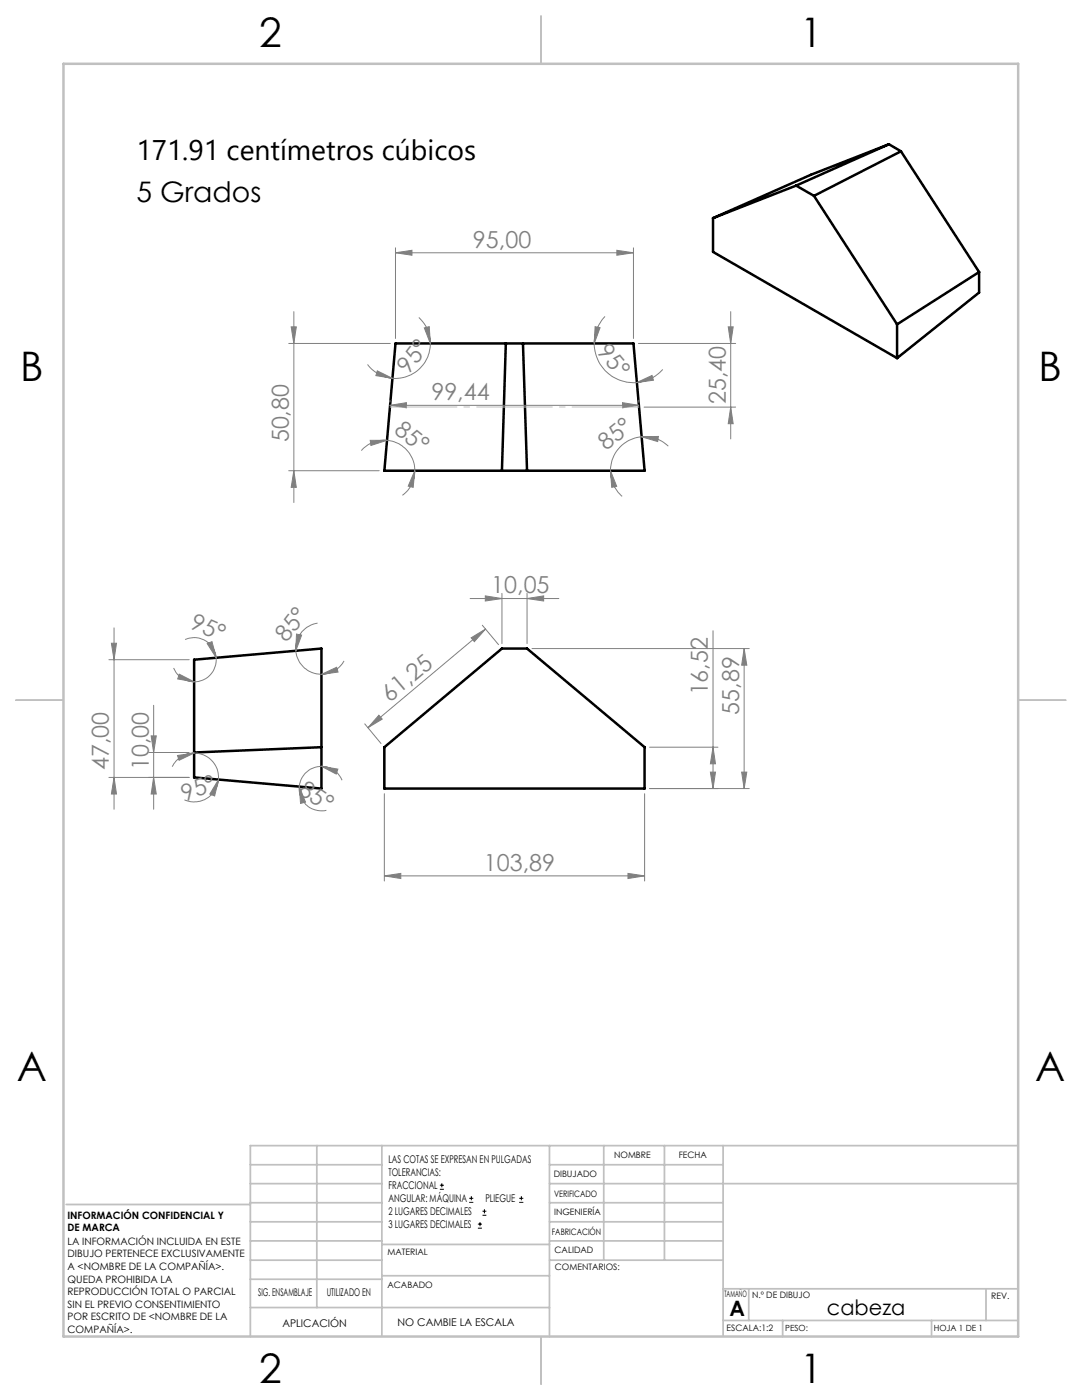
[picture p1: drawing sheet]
<svg xmlns="http://www.w3.org/2000/svg" width="216mm" height="279mm" viewBox="0 0 216 279" stroke-linecap="round" stroke-linejoin="round" font-family="sans-serif">
<g fill="none" stroke="#000" stroke-width=".5">
<path d="M158.9 37l-16.6 6.5M158.9 37l3.5 2.1M162.4 39.1l16.6 25.6M177.4 28.8l-18.5 8.2M177.4 28.8l2.4 1.4M177.4 28.8l-15.6 6.1-19.5 8.6M179.8 30.2l-17.4 8.9M179.8 30.2l15.6 24.1M142.3 43.5v6.8l36.7 21.2M195.4 54.3l-16.4 10.4M195.4 54.3v4.1l-16.4 13.1M78.9 68.5h47.5l2.2 25.4h-51.9z"/>
<path d="M100.9 68.5l-.7 25.4M104.4 68.5l.8 25.4M179 64.7v6.8M38.7 131.7l25.4-2.3v28l-25.4-2.2zM64.1 149.1l-25.4 1.1M76.7 149.1l23.5-19.7h5l23.4 19.7v8.3h-51.9z"/>
</g>
<g fill="none" stroke="#000" stroke-width=".2">
<path d="M87.8 237.3h.8M87.8 236.5h.8M88.2 236.1v.9M93.6 240h.8M93.6 239.1h.8M94.1 238.7v.8M103.6 240h.8M103.6 239.1h.8M104 238.7v.8M95.4 245.1h.8M95.4 244.3h.8M95.8 243.9v.8"/>
<path d="M96.3 242.5h.7M96.3 241.7h.7M96.7 241.3v.8"/>
</g>
<g fill="none" stroke="#808080" stroke-width=".2">
<path d="M78.9 50.4l3.3-.4v.9zM78.9 49.5v18.1M78.9 50.4h47.5M123.1 50l3.3 .4-3.3 .5zM126.4 49.5v18.1M57.6 68.5h20.3M58.1 65.2h1l-.5 3.3zM58.6 62.2v38.1M73.3 72.7a7 7 0 0 0 5 2.8M75.3 74l3 1.5-3.3-.5zM77.8 79.9v.4M83.6 63.4a7 7 0 0 1 2.3 5.1"/>
<path d="M84.7 65.4l1-.2 .2 3.3zM85.9 68.5a7 7 0 0 1-7.6 7M118.6 68.5a7.9 7.9 0 0 0 8.5 7.8M118.7 65.2l1 .2-1.1 3.1zM120.7 63.1l-.3 .4a8 8 0 0 0-1.8 5M127.1 76.3l3-1.4 .3 1zM127.4 68.5h19.4M127.5 79.9v.4M132.3 73.7l-.3 .3a7.4 7.4 0 0 1-4.9 2.3M145.3 65.2h1l-.5 3.3zM145.8 62.2v25.4M57.6 93.9h18.1"/>
<path d="M58.6 93.9l.5 3.4h-1zM73.9 87.9h3.3l-3.2 1zM77.2 87.9a6.1 6.1 0 0 1 5.6 6M77.2 87.9a5.9 5.9 0 0 0-5.1 2M77.8 80.9l3.3-.5v1zM77.8 80.9h49.7M82.8 93.9l-.4 3.4-.9-.3zM82.8 93.9a6 6 0 0 1-2.5 4.9M121.8 93.9l1.2 3.1-.9 .3zM121.8 93.9a6.7 6.7 0 0 0 2.3 5.2M124.2 80.4l3.3 .5-3.3 .5zM128 87.2l3.4-.1-.2 1z"/>
<path d="M128 87.2a6.8 6.8 0 0 0-6.2 6.7M128 87.2a6.7 6.7 0 0 1 5.3 1.8M128.5 81.2h18.3M145.8 81.2l.5 3.4h-1zM93.8 119.5h17.7M96.8 118.9l3.4 .6-3.4 .4zM100.2 118.4v10M105.2 119.5l3.3-.6v1zM105.2 118.4v10M21.7 131.7h16M22.2 128.4h1l-.4 3.3zM22.8 125.3v36.2"/>
<path d="M34.6 133.3a4.4 4.4 0 0 0 4.1 2.8M35.8 134.5l2.9 1.6-3.2-.6zM36.9 127.6a4.4 4.4 0 0 1 6.2 3.7M41.3 128.4l1-.3 .8 3.2zM43.1 131.3a4.4 4.4 0 0 1-4.4 4.8M59 129.9a5.2 5.2 0 0 0 5.1 4.7M59.2 126.5l1 .3-1.2 3.1zM63.4 124.4a5.2 5.2 0 0 0-4.4 5.5M64.1 134.6l3.1-1.4 .3 .9zM68.7 131.9a5.2 5.2 0 0 1-4.6 2.7M94 127.3l2.9-1.7-2.2 2.5zM96.2 124.8l3.3 3.9"/>
<path d="M96.9 125.6l-23.5 19.6M106.2 129.4h43.3M142.3 125.9v31.5M148.5 129.4l.5 3.4h-1zM148.5 129.4v28M21.7 155.2h16M22.8 155.2l.4 3.3h-1zM29.7 150.2h8M30.2 146.9h1l-.5 3.3zM30.7 155.2l.5 3.3h-1zM30.7 140.8v20.7M35.4 150.8l3.3-.5-3 1.4z"/>
<path d="M38.7 150.3a4.9 4.9 0 0 1 4.9 5.3M38.7 150.3a5 5 0 0 0-4.3 2.7M43.6 155.6l-.8 3.3-.9-.4zM43.6 155.6a4.9 4.9 0 0 1-6.8 4M59.7 157l1.3 3.1-1 .2zM59.7 157a4.5 4.5 0 0 0 5.4 4.7M64.1 152.9l3.3 .6-.3 1zM64.1 152.9a4.5 4.5 0 0 0-4.4 4.1M64.1 152.9a4.6 4.6 0 0 1 4.2 2.8M72.8 144.5l3.2 3.9M75.6 142.7l.7 .8-2.9 1.7zM76.7 158.4v17.4"/>
<path d="M128.6 158.4v17.4M129.6 149.1h13.7M141.7 154.1h1.1l-.5 3.3zM142.3 149.1l.5 3.3h-1.1zM148 154.1h1l-.5 3.3zM149.5 157.4h-19.9M76.7 174.8l3.3-.5v1zM76.7 174.8h51.9M125.3 174.3l3.3 .5-3.3 .5z"/>
</g>
<path d="M127.5 81.2h-49.7" fill="none" stroke="#c0c0c0" stroke-width=".2" stroke-dasharray="15.2 1.3 1.3 1.3" stroke-dashoffset="1.8" stroke-linecap="butt"/>
<path d="M108 3.2v9.5M3.1 139.7h9.6M203.2 139.7h9.5M108 266.7v9.6" fill="none" stroke="#c0c0c0" stroke-width=".25"/>
<g fill="none" stroke="#c0c0c0" stroke-width=".35">
<path d="M50 232.4h26.2M50 236.2h26.2M63.2 228.6v32.3M76.2 228.6v38.1M109.6 228.6v38.1M109.6 232.4h34.7M109.6 236.2h93.6M120.5 228.6v22.9M132.6 228.6v22.9M144.3 228.6v38.1M203.2 228.6h-153.2v38.1M13.2 240.4h36.8"/>
<path d="M50 243.8h26.2M50 251.5h26.2M50 240h26.2M50 247.7h26.2M50 255.3h26.2M76.2 254.6h33.4M76.2 248.4h33.4M109.6 243.8h34.7M109.6 251.5h34.7M109.6 240h34.7M109.6 247.7h34.7M144.3 257.2h58.9"/>
<path d="M149.4 257.2v6.3M196.7 257.2v6.3M50 260.9h59.6M144.3 263.5h58.9M156.2 263.5v3.2M185.9 263.5v3.2"/>
</g>
<path d="M12.7 12.7h190.5v254h-190.5z" fill="none" stroke="#c0c0c0" stroke-width=".5"/>
<g fill="#808080">
<path d="M82.8 93.9l-.4 3.4-.9-.3zM73.9 87.9h3.3l-3.2 1z"/>
<path d="M35.8 134.5l2.9 1.6-3.2-.6zM41.3 128.4l1-.3 .8 3.2z"/>
<path d="M76.7 174.8l3.3-.5v1zM125.3 174.3l3.3 .5-3.3 .5zM96.8 118.9l3.4 .6-3.4 .4zM105.2 119.5l3.3-.6v1zM78.9 50.4l3.3-.4v.9zM123.1 50l3.3 .4-3.3 .5z"/>
<path d="M43.6 155.6l-.8 3.3-.9-.4zM35.4 150.8l3.3-.5-3 1.4z"/>
<path d="M128 87.2l3.4-.1-.2 1zM121.8 93.9l1.2 3.1-.9 .3z"/>
<path d="M94 127.3l2.9-1.7-2.2 2.5zM75.6 142.7l.7 .8-2.9 1.7z"/>
<path d="M59.2 126.5l1 .3-1.2 3.1zM64.1 134.6l3.1-1.4 .3 .9z"/>
<path d="M75.3 74l3 1.5-3.3-.5zM84.7 65.4l1-.2 .2 3.3z"/>
<path d="M141.7 154.1h1.1l-.5 3.3zM142.3 149.1l.5 3.3h-1.1z"/>
<path d="M22.8 155.2l.4 3.3h-1zM22.2 128.4h1l-.4 3.3z"/>
<path d="M148.5 129.4l.5 3.4h-1zM148 154.1h1l-.5 3.3zM30.2 146.9h1l-.5 3.3zM30.7 155.2l.5 3.3h-1zM58.1 65.2h1l-.5 3.3zM58.6 93.9l.5 3.4h-1z"/>
<path d="M118.7 65.2l1 .2-1.1 3.1zM127.1 76.3l3-1.4 .3 1z"/>
<path d="M64.1 152.9l3.3 .6-.3 1zM59.7 157l1.3 3.1-1 .2z"/>
<path d="M124.2 80.4l3.3 .5-3.3 .5zM77.8 80.9l3.3-.5v1z"/>
<path d="M145.3 65.2h1l-.5 3.3zM145.8 81.2l.5 3.4h-1z"/>
</g>
<g font-size="8.1">
<text x="51.7" y="9.3">2</text>
<text x="159.7" y="9.3">1</text>
<text x="4" y="76">B</text>
<text x="207.2" y="76">B</text>
<text x="3.3" y="215.7">A</text>
<text x="206.5" y="215.7">A</text>
<text x="51.7" y="276">2</text>
<text x="159.7" y="276">1</text>
</g>
<g font-size="5.6">
<text x="27.2" y="32">171.91 centímetros cúbicos</text>
<text x="27.2" y="40.4">5 Grados</text>
</g>
<g font-size="4.7" fill="#808080">
<text x="94.4" y="49.4">95,00</text>
<text x="118.9" y="70.2" transform="rotate(50 118.9 70.2)">95°</text>
<text x="81.5" y="74.9" transform="rotate(-53 81.5 74.9)">95°</text>
<text x="86.1" y="79.9">99,44</text>
<text x="144.8" y="80.6" transform="rotate(-90 144.8 80.6)">25,40</text>
<text x="57.6" y="88.3" transform="rotate(-90 57.6 88.3)">50,80</text>
<text x="78.5" y="86.2" transform="rotate(39 78.5 86.2)">85°</text>
<text x="121" y="90.1" transform="rotate(-39 121 90.1)">85°</text>
<text x="98" y="118.4">10,05</text>
<text x="37.7" y="125.3" transform="rotate(23 37.7 125.3)">95°</text>
<text x="57.1" y="128.4" transform="rotate(-52 57.1 128.4)">85°</text>
<text x="77.8" y="140.3" transform="rotate(-40 77.8 140.3)">61,25</text>
<text x="141.3" y="138.8" transform="rotate(-90 141.3 138.8)">16,52</text>
<text x="147.5" y="142.6" transform="rotate(-90 147.5 142.6)">55,89</text>
<text x="21.7" y="153.7" transform="rotate(-90 21.7 153.7)">47,00</text>
<text x="29.7" y="153.7" transform="rotate(-90 29.7 153.7)">10,00</text>
<text x="36.8" y="160" transform="rotate(-21 36.8 160)">95°</text>
<text x="59.3" y="158.2" transform="rotate(34 59.3 158.2)">85°</text>
<text x="96.6" y="173.8">103,89</text>
</g>
<g font-size="4.2">
<text x="145.6" y="262.7">A</text>
<text x="165" y="262.4">cabeza</text>
</g>
<g font-size="2.1">
<text x="77.5" y="232.2">LAS COTAS SE EXPRESAN EN PULGADAS</text>
<text x="77.5" y="234.7">TOLERANCIAS:</text>
<text x="77.5" y="237.3">FRACCIONAL</text>
<text x="77.5" y="239.9">ANGULAR: MÁQUINA</text>
<text x="96.9" y="239.9">PLIEGUE</text>
<text x="77.5" y="242.5">2 LUGARES DECIMALES</text>
<text x="77.5" y="245.1">3 LUGARES DECIMALES</text>
<text x="51.5" y="258.7">SIG. ENSAMBLAJE</text>
<text x="65.2" y="258.6">UTILIZADO EN</text>
<text x="56.3" y="264.8">APLICACIÓN</text>
<text x="79.3" y="264.6">NO CAMBIE LA ESCALA</text>
</g>
<g font-size="2">
<text x="13.5" y="243.2">INFORMACIÓN CONFIDENCIAL Y</text>
<text x="13.5" y="245.8">DE MARCA</text>
<text x="13.5" y="248.4">LA INFORMACIÓN INCLUIDA EN ESTE</text>
<text x="13.5" y="250.9">DIBUJO PERTENECE EXCLUSIVAMENTE</text>
<text x="13.5" y="253.4">A &lt;NOMBRE DE LA COMPAÑÍA&gt;.</text>
<text x="13.5" y="256">QUEDA PROHIBIDA LA</text>
<text x="13.5" y="258.5">REPRODUCCIÓN TOTAL O PARCIAL</text>
<text x="13.5" y="261">SIN EL PREVIO CONSENTIMIENTO</text>
<text x="13.5" y="263.5">POR ESCRITO DE &lt;NOMBRE DE LA</text>
<text x="13.5" y="266">COMPAÑÍA&gt;.</text>
</g>
<g font-size="1.8">
<text x="122.5" y="231.1">NOMBRE</text>
<text x="135.4" y="231.1">FECHA</text>
<text x="110.5" y="234.8">DIBUJADO</text>
<text x="110.5" y="238.9">VERIFICADO</text>
<text x="110.6" y="242.5">INGENIERÍA</text>
<text x="77.3" y="250.5">MATERIAL</text>
<text x="110.1" y="246.4">FABRICACIÓN</text>
<text x="110.7" y="250">CALIDAD</text>
<text x="77.3" y="257">ACABADO</text>
<text x="110.7" y="253.5">COMENTARIOS:</text>
<text x="144.5" y="258.9">TAMAÑO</text>
<text x="150.1" y="259.1">N.º DE DIBUJO</text>
<text x="197.8" y="259.2">REV.</text>
<text x="145" y="265.7">ESCALA:1:2</text>
</g>
<g font-size="1.7">
<text x="156.7" y="265.7">PESO:</text>
<text x="186.3" y="265.7">HOJA 1 DE 1</text>
</g>
</svg>
